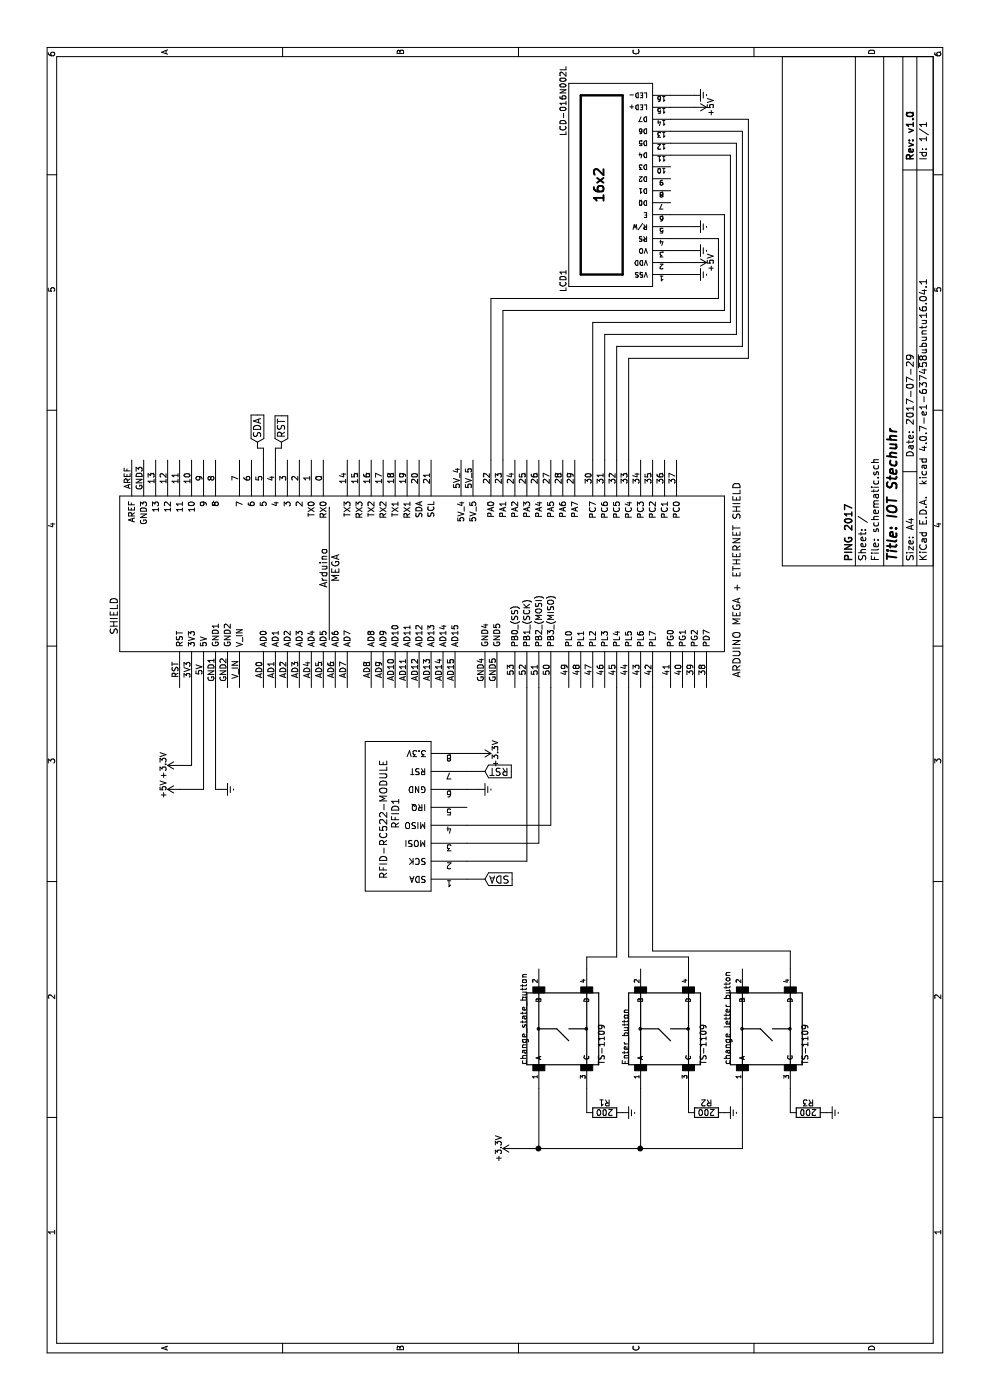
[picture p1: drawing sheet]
EESchema Schematic File Version 2
LIBS:power
LIBS:device
LIBS:transistors
LIBS:conn
LIBS:linear
LIBS:regul
LIBS:74xx
LIBS:cmos4000
LIBS:adc-dac
LIBS:memory
LIBS:xilinx
LIBS:microcontrollers
LIBS:dsp
LIBS:microchip
LIBS:analog_switches
LIBS:motorola
LIBS:texas
LIBS:intel
LIBS:audio
LIBS:interface
LIBS:digital-audio
LIBS:philips
LIBS:display
LIBS:cypress
LIBS:siliconi
LIBS:opto
LIBS:atmel
LIBS:contrib
LIBS:valves
LIBS:arduino_shieldsNCL
LIBS:rfid-rc522-module
LIBS:TS-1109
LIBS:schematic-cache
EELAYER 25 0
EELAYER END
$Descr A4 11693 8268
encoding utf-8
Sheet 1 1
Title "IOT Stechuhr"
Date "2017-07-29"
Rev "v1.0"
Comp "PING 2017"
Comment1 ""
Comment2 ""
Comment3 ""
Comment4 ""
$EndDescr
$Comp
L ARDUINO_MEGA_SHIELD SHIELD
U 1 1
P 6950 3450
F 0 "SHIELD" H 6550 5950 60  0000 C CNN
F 1 "ARDUINO MEGA + ETHERNET SHIELD" H 6850 750 60  0000 C CNN
F 2 "" H 6950 3450 60  0001 C CNN
F 3 "" H 6950 3450 60  0001 C CNN
	1    6950 3450
	1    0    0    -1  
$EndComp
$Comp
L +5V #PWR?
U 1 1
P 5100 1500
F 0 "#PWR?" H 5100 1350 50  0001 C CNN
F 1 "+5V" H 5100 1640 50  0000 C CNN
F 2 "" H 5100 1500 50  0001 C CNN
F 3 "" H 5100 1500 50  0001 C CNN
	1    5100 1500
	1    0    0    -1  
$EndComp
$Comp
L Earth #PWR?
U 1 1
P 5100 1850
F 0 "#PWR?" H 5100 1600 50  0001 C CNN
F 1 "Earth" H 5100 1700 50  0001 C CNN
F 2 "" H 5100 1850 50  0001 C CNN
F 3 "" H 5100 1850 50  0001 C CNN
	1    5100 1850
	1    0    0    -1  
$EndComp
$Comp
L +3.3V #PWR?
U 1 1
P 5300 1500
F 0 "#PWR?" H 5300 1350 50  0001 C CNN
F 1 "+3.3V" H 5300 1640 50  0000 C CNN
F 2 "" H 5300 1500 50  0001 C CNN
F 3 "" H 5300 1500 50  0001 C CNN
	1    5300 1500
	1    0    0    -1  
$EndComp
$Comp
L LCD-016N002L LCD1
U 1 1
P 10150 5100
F 0 "LCD1" H 9350 5500 50  0000 C CNN
F 1 "LCD-016N002L" H 10850 5500 50  0000 C CNN
F 2 "WC1602A" H 10150 5050 50  0001 C CIN
F 3 "" H 10150 5100 50  0001 C CNN
	1    10150 5100
	1    0    0    -1  
$EndComp
$Comp
L Earth #PWR?
U 1 1
P 9400 5800
F 0 "#PWR?" H 9400 5550 50  0001 C CNN
F 1 "Earth" H 9400 5650 50  0001 C CNN
F 2 "" H 9400 5800 50  0001 C CNN
F 3 "" H 9400 5800 50  0001 C CNN
	1    9400 5800
	1    0    0    -1  
$EndComp
$Comp
L +5V #PWR?
U 1 1
P 9500 5800
F 0 "#PWR?" H 9500 5650 50  0001 C CNN
F 1 "+5V" H 9500 5940 50  0000 C CNN
F 2 "" H 9500 5800 50  0001 C CNN
F 3 "" H 9500 5800 50  0001 C CNN
	1    9500 5800
	-1   0    0    1   
$EndComp
$Comp
L Earth #PWR?
U 1 1
P 9600 5800
F 0 "#PWR?" H 9600 5550 50  0001 C CNN
F 1 "Earth" H 9600 5650 50  0001 C CNN
F 2 "" H 9600 5800 50  0001 C CNN
F 3 "" H 9600 5800 50  0001 C CNN
	1    9600 5800
	1    0    0    -1  
$EndComp
$Comp
L Earth #PWR?
U 1 1
P 9800 5800
F 0 "#PWR?" H 9800 5550 50  0001 C CNN
F 1 "Earth" H 9800 5650 50  0001 C CNN
F 2 "" H 9800 5800 50  0001 C CNN
F 3 "" H 9800 5800 50  0001 C CNN
	1    9800 5800
	1    0    0    -1  
$EndComp
$Comp
L +5V #PWR?
U 1 1
P 10800 5800
F 0 "#PWR?" H 10800 5650 50  0001 C CNN
F 1 "+5V" H 10800 5940 50  0000 C CNN
F 2 "" H 10800 5800 50  0001 C CNN
F 3 "" H 10800 5800 50  0001 C CNN
	1    10800 5800
	-1   0    0    1   
$EndComp
$Comp
L Earth #PWR?
U 1 1
P 10900 5800
F 0 "#PWR?" H 10900 5550 50  0001 C CNN
F 1 "Earth" H 10900 5650 50  0001 C CNN
F 2 "" H 10900 5800 50  0001 C CNN
F 3 "" H 10900 5800 50  0001 C CNN
	1    10900 5800
	1    0    0    -1  
$EndComp
$Comp
L RFID-RC522-MODULE RFID1
U 1 1
P 4900 3350
F 0 "RFID1" H 4900 3400 60  0000 C CNN
F 1 "RFID-RC522-MODULE" H 4850 3500 60  0000 C CNN
F 2 "" H 4900 3350 60  0000 C CNN
F 3 "" H 4900 3350 60  0000 C CNN
	1    4900 3350
	1    0    0    -1  
$EndComp
$Comp
L +3.3V #PWR?
U 1 1
P 5400 4000
F 0 "#PWR?" H 5400 3850 50  0001 C CNN
F 1 "+3.3V" H 5400 4140 50  0000 C CNN
F 2 "" H 5400 4000 50  0001 C CNN
F 3 "" H 5400 4000 50  0001 C CNN
	1    5400 4000
	-1   0    0    1   
$EndComp
$Comp
L Earth #PWR?
U 1 1
P 5100 4000
F 0 "#PWR?" H 5100 3750 50  0001 C CNN
F 1 "Earth" H 5100 3850 50  0001 C CNN
F 2 "" H 5100 4000 50  0001 C CNN
F 3 "" H 5100 4000 50  0001 C CNN
	1    5100 4000
	1    0    0    -1  
$EndComp
Wire Wire Line
	5100 1700 5950 1700
Wire Wire Line
	5100 1500 5100 1700
Wire Wire Line
	5950 1800 5100 1800
Wire Wire Line
	5100 1800 5100 1850
Wire Wire Line
	5950 1600 5300 1600
Wire Wire Line
	5300 1600 5300 1500
Wire Wire Line
	9400 5600 9400 5800
Wire Wire Line
	9500 5600 9500 5800
Wire Wire Line
	9600 5600 9600 5800
Wire Wire Line
	9700 5600 9700 6000
Wire Wire Line
	9700 6000 9200 6000
Wire Wire Line
	9200 6000 9200 4100
Wire Wire Line
	9200 4100 7850 4100
Wire Wire Line
	9800 5600 9800 5800
Wire Wire Line
	9900 5600 9900 6050
Wire Wire Line
	9900 6050 9100 6050
Wire Wire Line
	9100 6050 9100 4200
Wire Wire Line
	9100 4200 7850 4200
Wire Wire Line
	10400 5600 10400 6100
Wire Wire Line
	10400 6100 9000 6100
Wire Wire Line
	9000 6100 9000 4950
Wire Wire Line
	9000 4950 7850 4950
Wire Wire Line
	10500 5600 10500 6150
Wire Wire Line
	10500 6150 8900 6150
Wire Wire Line
	8900 6150 8900 5050
Wire Wire Line
	8900 5050 7850 5050
Wire Wire Line
	10600 5600 10600 6200
Wire Wire Line
	10600 6200 8800 6200
Wire Wire Line
	8800 6200 8800 5150
Wire Wire Line
	8800 5150 7850 5150
Wire Wire Line
	10700 5600 10700 6250
Wire Wire Line
	10700 6250 8700 6250
Wire Wire Line
	8700 6250 8700 5250
Wire Wire Line
	8700 5250 7850 5250
Wire Wire Line
	10800 5600 10800 5800
Wire Wire Line
	10900 5600 10900 5800
Wire Wire Line
	5400 3900 5400 4000
Wire Wire Line
	5100 3900 5100 4000
Wire Wire Line
	4650 3900 4650 4500
Wire Wire Line
	4650 4500 5950 4500
Wire Wire Line
	5950 4600 4800 4600
Wire Wire Line
	4800 4600 4800 3900
Wire Wire Line
	4500 3900 4500 4400
Wire Wire Line
	4500 4400 5950 4400
Text GLabel 5250 4050 3    60   Input ~ 0
RST
Wire Wire Line
	5250 3900 5250 4050
Text GLabel 8000 2350 2    60   Input ~ 0
RST
Text GLabel 8000 2150 2    60   Input ~ 0
SDA
Wire Wire Line
	7950 2150 7950 2200
Wire Wire Line
	7950 2200 7850 2200
Wire Wire Line
	7950 2150 8000 2150
Wire Wire Line
	8000 2350 7950 2350
Wire Wire Line
	7950 2350 7950 2300
Wire Wire Line
	7950 2300 7850 2300
Text GLabel 4350 4050 3    60   Input ~ 0
SDA
Wire Wire Line
	4350 3900 4350 4050
$Comp
L TS-1109 change_state_button
U 1 1
P 3100 4700
F 0 "change_state_button" H 2800 5000 50  0000 L BNN
F 1 "TS-1109" H 2800 4350 50  0000 L BNN
F 2 "SW_TS-1109" H 3100 4700 50  0001 L BNN
F 3 "TS-1109" H 3100 4700 50  0001 L BNN
F 4 "None" H 3100 4700 50  0001 L BNN "Price"
F 5 "None" H 3100 4700 50  0001 L BNN "Package"
F 6 "Best Inc." H 3100 4700 50  0001 L BNN "MF"
F 7 "Unavailable" H 3100 4700 50  0001 L BNN "Availability"
F 8 "Switch Tactile Spst-No 0.05a 12v" H 3100 4700 50  0001 L BNN "Description"
	1    3100 4700
	1    0    0    -1  
$EndComp
$Comp
L TS-1109 change_letter_button
U 1 1
P 3100 6400
F 0 "change_letter_button" H 2800 6700 50  0000 L BNN
F 1 "TS-1109" H 2800 6050 50  0000 L BNN
F 2 "SW_TS-1109" H 3100 6400 50  0001 L BNN
F 3 "TS-1109" H 3100 6400 50  0001 L BNN
F 4 "None" H 3100 6400 50  0001 L BNN "Price"
F 5 "None" H 3100 6400 50  0001 L BNN "Package"
F 6 "Best Inc." H 3100 6400 50  0001 L BNN "MF"
F 7 "Unavailable" H 3100 6400 50  0001 L BNN "Availability"
F 8 "Switch Tactile Spst-No 0.05a 12v" H 3100 6400 50  0001 L BNN "Description"
	1    3100 6400
	1    0    0    -1  
$EndComp
$Comp
L TS-1109 Enter_button
U 1 1
P 3100 5550
F 0 "Enter_button" H 2800 5850 50  0000 L BNN
F 1 "TS-1109" H 2800 5200 50  0000 L BNN
F 2 "SW_TS-1109" H 3100 5550 50  0001 L BNN
F 3 "TS-1109" H 3100 5550 50  0001 L BNN
F 4 "None" H 3100 5550 50  0001 L BNN "Price"
F 5 "None" H 3100 5550 50  0001 L BNN "Package"
F 6 "Best Inc." H 3100 5550 50  0001 L BNN "MF"
F 7 "Unavailable" H 3100 5550 50  0001 L BNN "Availability"
F 8 "Switch Tactile Spst-No 0.05a 12v" H 3100 5550 50  0001 L BNN "Description"
	1    3100 5550
	1    0    0    -1  
$EndComp
$Comp
L +3.3V #PWR?
U 1 1
P 2100 4300
F 0 "#PWR?" H 2100 4150 50  0001 C CNN
F 1 "+3.3V" H 2100 4440 50  0000 C CNN
F 2 "" H 2100 4300 50  0001 C CNN
F 3 "" H 2100 4300 50  0001 C CNN
	1    2100 4300
	1    0    0    -1  
$EndComp
Wire Wire Line
	2100 4300 2100 6200
Wire Wire Line
	2100 6200 2600 6200
Wire Wire Line
	2600 4500 2100 4500
Connection ~ 2100 4500
Wire Wire Line
	2600 5350 2100 5350
Connection ~ 2100 5350
$Comp
L R R1
U 1 1
P 2400 5050
F 0 "R1" V 2480 5050 50  0000 C CNN
F 1 "200" V 2400 5050 50  0000 C CNN
F 2 "" V 2330 5050 50  0001 C CNN
F 3 "" H 2400 5050 50  0001 C CNN
	1    2400 5050
	1    0    0    -1  
$EndComp
$Comp
L R R2
U 1 1
P 2400 5900
F 0 "R2" V 2480 5900 50  0000 C CNN
F 1 "200" V 2400 5900 50  0000 C CNN
F 2 "" V 2330 5900 50  0001 C CNN
F 3 "" H 2400 5900 50  0001 C CNN
	1    2400 5900
	1    0    0    -1  
$EndComp
$Comp
L R R3
U 1 1
P 2400 6750
F 0 "R3" V 2480 6750 50  0000 C CNN
F 1 "200" V 2400 6750 50  0000 C CNN
F 2 "" V 2330 6750 50  0001 C CNN
F 3 "" H 2400 6750 50  0001 C CNN
	1    2400 6750
	1    0    0    -1  
$EndComp
Wire Wire Line
	2400 4900 2600 4900
Wire Wire Line
	2400 5750 2600 5750
Wire Wire Line
	2400 6600 2600 6600
$Comp
L Earth #PWR?
U 1 1
P 2400 6050
F 0 "#PWR?" H 2400 5800 50  0001 C CNN
F 1 "Earth" H 2400 5900 50  0001 C CNN
F 2 "" H 2400 6050 50  0001 C CNN
F 3 "" H 2400 6050 50  0001 C CNN
	1    2400 6050
	1    0    0    -1  
$EndComp
$Comp
L Earth #PWR?
U 1 1
P 2400 6900
F 0 "#PWR?" H 2400 6650 50  0001 C CNN
F 1 "Earth" H 2400 6750 50  0001 C CNN
F 2 "" H 2400 6900 50  0001 C CNN
F 3 "" H 2400 6900 50  0001 C CNN
	1    2400 6900
	1    0    0    -1  
$EndComp
$Comp
L Earth #PWR?
U 1 1
P 2400 5200
F 0 "#PWR?" H 2400 4950 50  0001 C CNN
F 1 "Earth" H 2400 5050 50  0001 C CNN
F 2 "" H 2400 5200 50  0001 C CNN
F 3 "" H 2400 5200 50  0001 C CNN
	1    2400 5200
	1    0    0    -1  
$EndComp
Wire Wire Line
	5950 5250 3700 5250
Wire Wire Line
	3700 5250 3700 5750
Wire Wire Line
	3700 5750 3600 5750
Wire Wire Line
	5950 5450 3750 5450
Wire Wire Line
	3750 5450 3750 6600
Wire Wire Line
	3750 6600 3600 6600
Wire Wire Line
	5950 5150 3700 5150
Wire Wire Line
	3700 5150 3700 4900
Wire Wire Line
	3700 4900 3600 4900
$EndSCHEMATC
